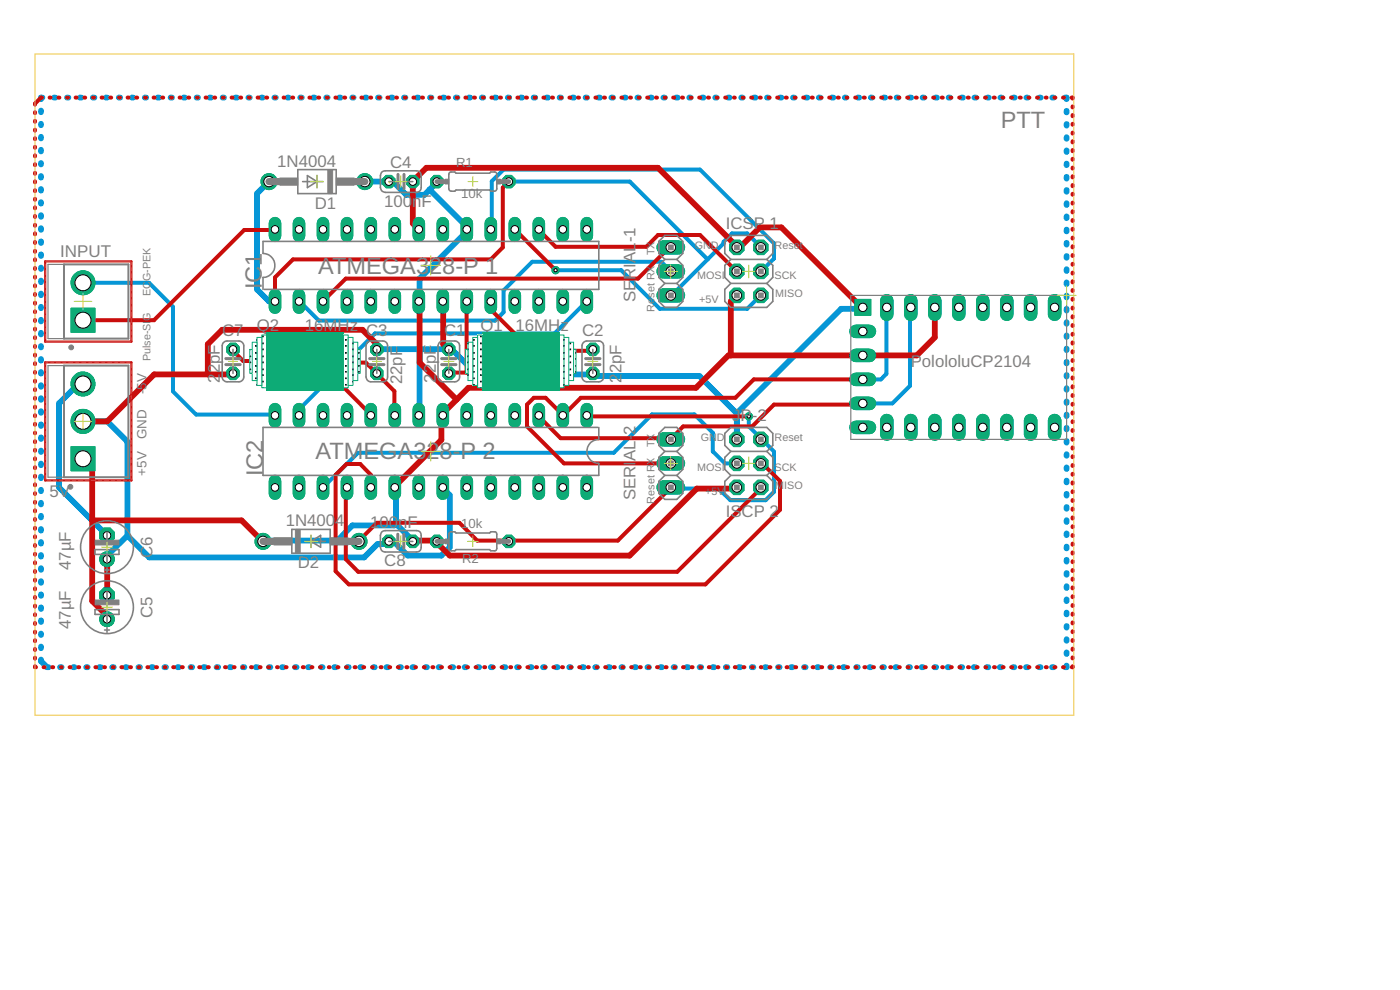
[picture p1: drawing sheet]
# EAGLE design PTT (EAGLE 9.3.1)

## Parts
C1  22pF  C-EU025-024X044  [C025-024X044]
C2  22pF  C-EU025-024X044  [C025-024X044]
C3  22pF  C-EU025-024X044  [C025-024X044]
C4  100nF  C-EU025-024X044  [C025-024X044]
C5  47µF  CPOL-EUE2,5-6E  [E2,5-6E]
C6  47µF  CPOL-EUE2,5-6E  [E2,5-6E]
C7  22pF  C-EU025-024X044  [C025-024X044]
C8  100nF  C-EU025-024X044  [C025-024X044]
D1  1N4004  [DO41-10]
D2  1N4004  [DO41-10]
IC1  ATMEGA328-P 1  ATMEGA168-20P  [DIL28-3]
IC2  ATMEGA328-P 2  ATMEGA168-20P  [DIL28-3]
INPUT  INPUT  B2P-VH(LF)(SN)  [JST_B2P-VH(LF)(SN)]
JP-1  ICSP 1  PINHD-2X3  [2X03]
JP-2  ISCP 2  PINHD-2X3  [2X03]
Q1  16MHz  CRYSTALHC49U70  [HC49U70]
Q2  16MHz  CRYSTALHC49U70  [HC49U70]
R1  10k  R-EU_0204/7  [0204/7]
R2  10k  R-EU_0204/7  [0204/7]
SERIAL-1  PINHD-1X3  [1X03]
SERIAL-2  PINHD-1X3  [1X03]
U$2  POLOLU_CP2104  [POLOLUCP2104]
XA1  5V  B3P-VH(LF)(SN)  [JST_B3P-VH(LF)(SN)]

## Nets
5V [supply]: C4.1 C5.+ C8.1 D1.C D2.C IC1.7(VCC) IC1.20(AVCC) IC2.7(VCC) IC2.20(AVCC) JP-1.2 JP-2.2 R1.2 R2.2 U$2.P$6(VBUS) U$2.P$11(VBUS) XA1.1
-5V [supply]: C6.- XA1.3
EKG_PEAK: IC2.14((PCI0/ICP/CLKO)PB0) INPUT.2
GND [supply]: C1.1 C2.2 C3.1 C4.2 C5.- C6.+ C7.2 C8.2 IC1.8(GND) IC1.22(AGND) IC2.8(GND) IC2.22(AGND) JP-1.6 JP-2.6 U$2.P$9(GND) XA1.2
N$1: C3.2 IC2.9(PB6(XTAL1/TOSC1/PCI6)) Q2.2
N$2: C7.1 IC2.10(PB7(XTAL2/TOSC2/PCI7)) Q2.1
N$3: IC2.18((PCI4/MISO)PB4) JP-2.1
N$4: IC2.19((PCI5/SCK)PB5) JP-2.3
N$5: IC2.17((PCI3/MOSI/OC2A)PB3) JP-2.4
N$6: IC2.2((PCI16/RXD)PD0) SERIAL-2.2 U$2.P$8(TX) U$2.P$12(TX)
N$7: IC2.3((PCI17/TXD)PD1) SERIAL-2.3 U$2.P$7(RX) U$2.P$13(RX)
N$19: IC1.17((PCI3/MOSI/OC2A)PB3) JP-1.4
N$20: IC1.2((PCI16/RXD)PD0) SERIAL-1.2
N$21: IC1.3((PCI17/TXD)PD1) SERIAL-1.3
N$26: C1.2 IC1.9(PB6(XTAL1/TOSC1/PCI6)) Q1.2
N$27: C2.1 IC1.10(PB7(XTAL2/TOSC2/PCI7)) Q1.1
N$30: IC1.18((PCI4/MISO)PB4) JP-1.1
N$31: IC1.19((PCI5/SCK)PB5) JP-1.3
PULSE_IN: IC1.28((PCI13/ADC5/SCL)PC5) INPUT.1
PULSE_PEAK: IC1.14((PCI0/ICP/CLKO)PB0) IC2.13((PCI23/AIN1)PD7)
RESET: D1.A IC1.1(PC6(/RESET/PCI14)) JP-1.5 R1.1 SERIAL-1.1
RESET1: D2.A IC2.1(PC6(/RESET/PCI14)) JP-2.5 R2.1 SERIAL-2.1
Unconnected: IC1.4((PCI18/INT0)PD2) IC1.5((PCI19/INT1/OC2B)PD3) IC1.6((PCI20/XCK/T0)PD4) IC1.11((PCI21/T1/OC0B)PD5) IC1.12((PCI22/AIN0OC0A)PD6) IC1.13((PCI23/AIN1)PD7) IC1.15((PCI1/OC1A/OC1S)PB1) IC1.16((PCI2/SS/OC1B)PB2) IC1.21(AREF) IC1.23((PCI8/ADC0)PC0) IC1.24((PCI9/ADC1)PC1) IC1.25((PCI10/ADC2)PC2) IC1.26((PCI11/ADC3)PC3) IC1.27((PCI12/ADC4/SDA)PC4) IC2.4((PCI18/INT0)PD2) IC2.5((PCI19/INT1/OC2B)PD3) IC2.6((PCI20/XCK/T0)PD4) IC2.11((PCI21/T1/OC0B)PD5) IC2.12((PCI22/AIN0OC0A)PD6) IC2.15((PCI1/OC1A/OC1S)PB1) IC2.16((PCI2/SS/OC1B)PB2) IC2.21(AREF) IC2.23((PCI8/ADC0)PC0) IC2.24((PCI9/ADC1)PC1) IC2.25((PCI10/ADC2)PC2) IC2.26((PCI11/ADC3)PC3) IC2.27((PCI12/ADC4/SDA)PC4) IC2.28((PCI13/ADC5/SCL)PC5) U$2.P$1(GPIO.3) U$2.P$2(GPIO.2) U$2.P$3(GPIO.1) U$2.P$4(GPIO.0) U$2.P$10(CTS) U$2.P$14(RTS) U$2.P$15(CTS) U$2.P$16(DSR) U$2.P$17(DTR) U$2.P$18(DCD) U$2.P$19(RI) U$2.P$20(SUSPEND) U$2.P$21(SUSPEND-NEG) U$2.P$22(RST-NEG)

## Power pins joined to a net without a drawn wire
VDD(OUT): U$2.P$5(VDD(OUT))
